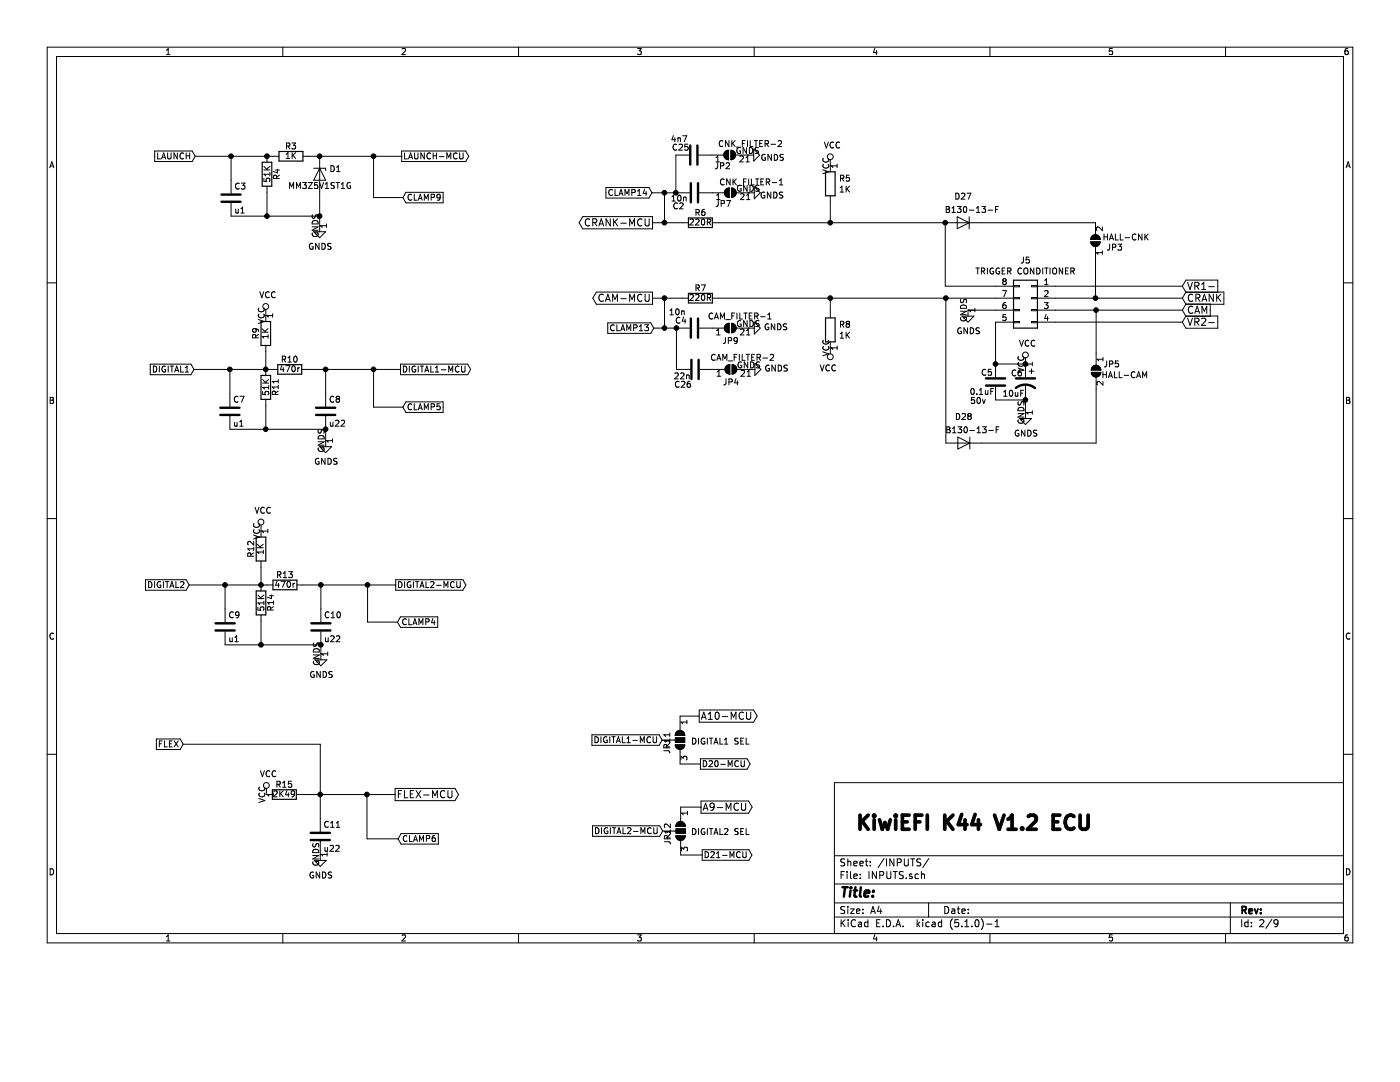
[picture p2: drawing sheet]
EESchema Schematic File Version 4
LIBS:KiwiEFIecuV44K-cache
EELAYER 29 0
EELAYER END
$Descr A4 11693 8268
encoding utf-8
Sheet 2 9
Title ""
Date ""
Rev ""
Comp ""
Comment1 ""
Comment2 ""
Comment3 ""
Comment4 ""
$EndDescr
Text GLabel 1630 1305 0    50   Input ~ 0
LAUNCH
$Comp
L Device:C C?
U 1 1
P 1930 1655
AR Path="/5F475BB7/5F46A7BC" Ref="C?"  Part="1" 
AR Path="/5F407370/5F46A7BC" Ref="C3"  Part="1" 
F 0 "C3" H 1955 1755 50  0000 L CNN
F 1 "u1" H 1955 1555 50  0000 L CNN
F 2 "Capacitor_SMD:C_0805_2012Metric_Pad1.15x1.40mm_HandSolder" H 1968 1505 50  0001 C CNN
F 3 "" H 1930 1655 50  0000 C CNN
	1    1930 1655
	1    0    0    -1  
$EndComp
$Comp
L Device:R R?
U 1 1
P 2430 1305
AR Path="/5F475BB7/5F46A7C8" Ref="R?"  Part="1" 
AR Path="/5F407370/5F46A7C8" Ref="R3"  Part="1" 
F 0 "R3" V 2510 1305 50  0000 C CNN
F 1 "1K" V 2430 1305 50  0000 C CNN
F 2 "Capacitor_SMD:C_0805_2012Metric_Pad1.15x1.40mm_HandSolder" V 2360 1305 50  0001 C CNN
F 3 "" H 2430 1305 50  0001 C CNN
	1    2430 1305
	0    -1   -1   0   
$EndComp
Wire Wire Line
	1630 1305 1930 1305
Wire Wire Line
	1930 1305 1930 1505
Connection ~ 1930 1305
$Comp
L Device:R R?
U 1 1
P 2230 1455
AR Path="/5F475BB7/5F46A941" Ref="R?"  Part="1" 
AR Path="/5F407370/5F46A941" Ref="R4"  Part="1" 
F 0 "R4" V 2310 1455 50  0000 C CNN
F 1 "51K" V 2230 1455 50  0000 C CNN
F 2 "Capacitor_SMD:C_0805_2012Metric_Pad1.15x1.40mm_HandSolder" V 2160 1455 50  0001 C CNN
F 3 "" H 2230 1455 50  0000 C CNN
	1    2230 1455
	1    0    0    -1  
$EndComp
Connection ~ 2230 1305
Wire Wire Line
	1930 1305 2230 1305
Wire Wire Line
	2230 1305 2280 1305
Wire Wire Line
	5650 1610 5645 1610
Wire Wire Line
	2230 1605 2230 1805
$Comp
L Device:R R5
U 1 1
P 6935 1535
F 0 "R5" H 7005 1581 50  0000 L CNN
F 1 "1K" H 7005 1490 50  0000 L CNN
F 2 "Resistor_SMD:R_0805_2012Metric_Pad1.15x1.40mm_HandSolder" V 6865 1535 50  0001 C CNN
F 3 "~" H 6935 1535 50  0001 C CNN
	1    6935 1535
	1    0    0    -1  
$EndComp
$Comp
L power:VCC #PWR014
U 1 1
P 6935 1385
F 0 "#PWR014" H 6935 1235 50  0001 C CNN
F 1 "VCC" H 6952 1558 50  0000 C CNN
F 2 "" H 6935 1385 50  0001 C CNN
F 3 "" H 6935 1385 50  0001 C CNN
	1    6935 1385
	1    0    0    -1  
$EndComp
Wire Wire Line
	5650 2740 5550 2740
Connection ~ 5550 2740
Wire Wire Line
	5550 2490 5550 2740
Wire Wire Line
	5700 2490 5550 2490
Connection ~ 5550 2490
Wire Wire Line
	5550 2490 5450 2490
Text GLabel 5450 2490 0    60   Output ~ 0
CAM-MCU
Text GLabel 5450 1860 0    60   Output ~ 0
CRANK-MCU
Connection ~ 5550 1610
Wire Wire Line
	5550 1610 5550 1860
Wire Wire Line
	5550 1860 5450 1860
Connection ~ 5550 1860
Wire Wire Line
	5700 1860 5550 1860
$Comp
L Device:R R7
U 1 1
P 5850 2490
F 0 "R7" V 5930 2490 50  0000 C CNN
F 1 "220R" V 5850 2490 50  0000 C CNN
F 2 "Capacitor_SMD:C_0805_2012Metric_Pad1.15x1.40mm_HandSolder" V 5780 2490 50  0001 C CNN
F 3 "" H 5850 2490 50  0000 C CNN
	1    5850 2490
	0    1    -1   0   
$EndComp
$Comp
L Device:R R6
U 1 1
P 5850 1860
F 0 "R6" V 5930 1860 50  0000 C CNN
F 1 "220R" V 5850 1860 50  0000 C CNN
F 2 "Capacitor_SMD:C_0805_2012Metric_Pad1.15x1.40mm_HandSolder" V 5780 1860 50  0001 C CNN
F 3 "" H 5850 1860 50  0000 C CNN
	1    5850 1860
	0    1    -1   0   
$EndComp
$Comp
L Device:R R8
U 1 1
P 6935 2755
F 0 "R8" H 7005 2801 50  0000 L CNN
F 1 "1K" H 7005 2710 50  0000 L CNN
F 2 "Resistor_SMD:R_0805_2012Metric_Pad1.15x1.40mm_HandSolder" V 6865 2755 50  0001 C CNN
F 3 "~" H 6935 2755 50  0001 C CNN
	1    6935 2755
	1    0    0    -1  
$EndComp
$Comp
L Device:R R12
U 1 1
P 2180 4585
F 0 "R12" V 2260 4585 50  0000 C CNN
F 1 "1K" V 2180 4585 50  0000 C CNN
F 2 "Resistor_SMD:R_0805_2012Metric_Pad1.15x1.40mm_HandSolder" V 2110 4585 50  0001 C CNN
F 3 "" H 2180 4585 50  0000 C CNN
	1    2180 4585
	-1   0    0    1   
$EndComp
Wire Wire Line
	2180 4885 2180 4735
$Comp
L power:VCC #PWR031
U 1 1
P 2180 4435
F 0 "#PWR031" H 2180 4285 50  0001 C CNN
F 1 "VCC" H 2197 4608 50  0000 C CNN
F 2 "" H 2180 4435 50  0001 C CNN
F 3 "" H 2180 4435 50  0001 C CNN
	1    2180 4435
	1    0    0    -1  
$EndComp
$Comp
L Device:C C?
U 1 1
P 1880 5235
AR Path="/5F475BB7/5F76F6EE" Ref="C?"  Part="1" 
AR Path="/5F407370/5F76F6EE" Ref="C9"  Part="1" 
F 0 "C9" H 1905 5335 50  0000 L CNN
F 1 "u1" H 1905 5135 50  0000 L CNN
F 2 "Capacitor_SMD:C_0805_2012Metric_Pad1.15x1.40mm_HandSolder" H 1918 5085 50  0001 C CNN
F 3 "" H 1880 5235 50  0000 C CNN
	1    1880 5235
	1    0    0    -1  
$EndComp
$Comp
L Device:C C?
U 1 1
P 2680 5235
AR Path="/5F475BB7/5F76F6F4" Ref="C?"  Part="1" 
AR Path="/5F407370/5F76F6F4" Ref="C10"  Part="1" 
F 0 "C10" H 2705 5335 50  0000 L CNN
F 1 "u22" H 2705 5135 50  0000 L CNN
F 2 "Capacitor_SMD:C_0805_2012Metric_Pad1.15x1.40mm_HandSolder" H 2718 5085 50  0001 C CNN
F 3 "" H 2680 5235 50  0000 C CNN
	1    2680 5235
	1    0    0    -1  
$EndComp
$Comp
L Device:R R?
U 1 1
P 2380 4885
AR Path="/5F475BB7/5F76F6FA" Ref="R?"  Part="1" 
AR Path="/5F407370/5F76F6FA" Ref="R13"  Part="1" 
F 0 "R13" V 2460 4885 50  0000 C CNN
F 1 "470r" V 2380 4885 50  0000 C CNN
F 2 "Capacitor_SMD:C_0805_2012Metric_Pad1.15x1.40mm_HandSolder" V 2310 4885 50  0001 C CNN
F 3 "" H 2380 4885 50  0001 C CNN
	1    2380 4885
	0    -1   -1   0   
$EndComp
Wire Wire Line
	1580 4885 1880 4885
Wire Wire Line
	2530 4885 2680 4885
Wire Wire Line
	1880 4885 1880 5085
Connection ~ 1880 4885
$Comp
L Device:R R?
U 1 1
P 2180 5035
AR Path="/5F475BB7/5F76F704" Ref="R?"  Part="1" 
AR Path="/5F407370/5F76F704" Ref="R14"  Part="1" 
F 0 "R14" V 2260 5035 50  0000 C CNN
F 1 "51K" V 2180 5035 50  0000 C CNN
F 2 "Capacitor_SMD:C_0805_2012Metric_Pad1.15x1.40mm_HandSolder" V 2110 5035 50  0001 C CNN
F 3 "" H 2180 5035 50  0000 C CNN
	1    2180 5035
	1    0    0    -1  
$EndComp
Connection ~ 2180 4885
Wire Wire Line
	1880 4885 2180 4885
Wire Wire Line
	2180 4885 2230 4885
Wire Wire Line
	2180 5185 2180 5385
Wire Wire Line
	2680 4885 2680 5085
Connection ~ 2680 4885
$Comp
L Jumper:SolderJumper_2_Open JP7
U 1 1
P 6100 1610
F 0 "JP7" H 5970 1520 50  0000 L CNN
F 1 "CNK_FILTER-1" H 6005 1700 50  0000 L CNN
F 2 "Jumper:SolderJumper-2_P1.3mm_Open_RoundedPad1.0x1.5mm" H 6100 1610 50  0001 C CNN
F 3 "~" H 6100 1610 50  0001 C CNN
	1    6100 1610
	1    0    0    -1  
$EndComp
Text GLabel 9875 2690 2    60   Input ~ 0
VR2-
Text GLabel 9875 2390 2    60   Input ~ 0
VR1-
Text GLabel 9875 2590 2    60   Input ~ 0
CAM
Text GLabel 9875 2490 2    60   Input ~ 0
CRANK
$Comp
L Jumper:SolderJumper_2_Open JP9
U 1 1
P 6100 2740
F 0 "JP9" H 6030 2635 50  0000 L CNN
F 1 "CAM_FILTER-1" H 5910 2840 50  0000 L CNN
F 2 "Jumper:SolderJumper-2_P1.3mm_Open_RoundedPad1.0x1.5mm" H 6100 2740 50  0001 C CNN
F 3 "~" H 6100 2740 50  0001 C CNN
	1    6100 2740
	1    0    0    -1  
$EndComp
Text GLabel 1580 4885 0    50   Input ~ 0
DIGITAL2
$Comp
L power:VCC #PWR023
U 1 1
P 6935 2905
F 0 "#PWR023" H 6935 2755 50  0001 C CNN
F 1 "VCC" H 6952 3078 50  0000 C CNN
F 2 "" H 6935 2905 50  0001 C CNN
F 3 "" H 6935 2905 50  0001 C CNN
	1    6935 2905
	-1   0    0    1   
$EndComp
$Comp
L Connector_Generic:Conn_02x04_Counter_Clockwise J5
U 1 1
P 8615 2490
F 0 "J5" H 8665 2807 50  0000 C CNN
F 1 "TRIGGER CONDITIONER" H 8665 2716 50  0000 C CNN
F 2 "Package_DIP:DIP-8_W7.62mm_LongPads" H 8615 2490 50  0001 C CNN
F 3 "~" H 8615 2490 50  0001 C CNN
	1    8615 2490
	-1   0    0    -1  
$EndComp
Wire Wire Line
	8085 2590 8315 2590
$Comp
L power:VCC #PWR025
U 1 1
P 8565 3040
F 0 "#PWR025" H 8565 2890 50  0001 C CNN
F 1 "VCC" H 8582 3213 50  0000 C CNN
F 2 "" H 8565 3040 50  0001 C CNN
F 3 "" H 8565 3040 50  0001 C CNN
	1    8565 3040
	1    0    0    -1  
$EndComp
Wire Wire Line
	8315 2390 7895 2390
Wire Wire Line
	9875 2590 9155 2590
$Comp
L Device:C C4
U 1 1
P 5800 2740
F 0 "C4" V 5735 2800 50  0000 L CNN
F 1 "10n" V 5665 2810 50  0000 L CNN
F 2 "Capacitor_SMD:C_0805_2012Metric_Pad1.15x1.40mm_HandSolder" H 5838 2590 50  0001 C CNN
F 3 "" H 5800 2740 50  0000 C CNN
	1    5800 2740
	0    -1   1    0   
$EndComp
$Comp
L Device:C C2
U 1 1
P 5800 1610
F 0 "C2" V 5685 1425 50  0000 L CNN
F 1 "10n" V 5750 1410 50  0000 L CNN
F 2 "Capacitor_SMD:C_0805_2012Metric_Pad1.15x1.40mm_HandSolder" H 5838 1460 50  0001 C CNN
F 3 "" H 5800 1610 50  0000 C CNN
	1    5800 1610
	0    1    -1   0   
$EndComp
Wire Wire Line
	6000 1860 6935 1860
Wire Wire Line
	6000 2490 6935 2490
$Comp
L Device:C C?
U 1 1
P 8315 3190
AR Path="/5F25776A/5FFBDCAA" Ref="C?"  Part="1" 
AR Path="/5FFBDCAA" Ref="C?"  Part="1" 
AR Path="/5F4074D8/5FFBDCAA" Ref="C?"  Part="1" 
AR Path="/5F4071D6/5FFBDCAA" Ref="C?"  Part="1" 
AR Path="/5FECF1D7/5FFBDCAA" Ref="C?"  Part="1" 
AR Path="/61828FD0/5FFBDCAA" Ref="C?"  Part="1" 
AR Path="/5F407370/5FFBDCAA" Ref="C5"  Part="1" 
F 0 "C5" H 8335 3270 50  0000 L CNN
F 1 "0.1uF" H 8320 3110 50  0000 L CNN
F 2 "Capacitor_SMD:C_0805_2012Metric" H 8353 3040 50  0001 C CNN
F 3 "~" H 8315 3190 50  0001 C CNN
F 4 "50v" H 8390 3035 50  0000 L CNN "Voltage"
F 5 "311-1140-1-ND" H 2815 340 50  0001 C CNN "Digikey Part Number"
F 6 "Yageo" H 2815 340 50  0001 C CNN "Manufacturer_Name"
F 7 "CC0805KRX7R9BB104" H 2815 340 50  0001 C CNN "Manufacturer_Part_Number"
F 8 "https://www.digikey.com.au/product-detail/en/yageo/CC0805KRX7R9BB104/311-1140-1-ND/303050" H 2815 340 50  0001 C CNN "URL"
	1    8315 3190
	-1   0    0    -1  
$EndComp
$Comp
L Device:CP1 C?
U 1 1
P 8565 3190
AR Path="/5F25776A/5FFBDCB5" Ref="C?"  Part="1" 
AR Path="/5FFBDCB5" Ref="C?"  Part="1" 
AR Path="/5F4074D8/5FFBDCB5" Ref="C?"  Part="1" 
AR Path="/5F4071D6/5FFBDCB5" Ref="C?"  Part="1" 
AR Path="/5FECF1D7/5FFBDCB5" Ref="C?"  Part="1" 
AR Path="/61828FD0/5FFBDCB5" Ref="C?"  Part="1" 
AR Path="/5F407370/5FFBDCB5" Ref="C6"  Part="1" 
F 0 "C6" H 8585 3265 50  0000 L CNN
F 1 "10uF" H 8570 3095 50  0000 L CNN
F 2 "Capacitor_Tantalum_SMD:CP_EIA-7343-31_Kemet-D" H 8565 3190 50  0001 C CNN
F 3 "~" H 8565 3190 50  0001 C CNN
F 4 "35v" H 8565 3190 50  0001 C CNN "Voltage"
F 5 "399-8361-1-ND" H 3515 340 50  0001 C CNN "Digikey Part Number"
F 6 "Kemet" H 3515 340 50  0001 C CNN "Manufacturer_Name"
F 7 "T491D106K050AT" H 3515 340 50  0001 C CNN "Manufacturer_Part_Number"
F 8 "https://www.digikey.com/product-detail/en/kemet/T491D106K050AT/399-8361-1-ND/3472084" H 3515 340 50  0001 C CNN "URL"
	1    8565 3190
	-1   0    0    -1  
$EndComp
Wire Wire Line
	8315 2690 8315 3040
Wire Wire Line
	8315 3040 8565 3040
Connection ~ 8315 3040
Connection ~ 8565 3040
$Comp
L Device:C C?
U 1 1
P 2675 6985
AR Path="/5F475BB7/602107FA" Ref="C?"  Part="1" 
AR Path="/5F407370/602107FA" Ref="C11"  Part="1" 
F 0 "C11" H 2700 7085 50  0000 L CNN
F 1 "u22" H 2700 6885 50  0000 L CNN
F 2 "Capacitor_SMD:C_0805_2012Metric_Pad1.15x1.40mm_HandSolder" H 2713 6835 50  0001 C CNN
F 3 "" H 2675 6985 50  0000 C CNN
	1    2675 6985
	1    0    0    -1  
$EndComp
$Comp
L Device:R R?
U 1 1
P 2375 6635
AR Path="/5F475BB7/60210800" Ref="R?"  Part="1" 
AR Path="/5F407370/60210800" Ref="R15"  Part="1" 
F 0 "R15" V 2455 6635 50  0000 C CNN
F 1 "2K49" V 2375 6635 50  0000 C CNN
F 2 "Capacitor_SMD:C_0805_2012Metric_Pad1.15x1.40mm_HandSolder" V 2305 6635 50  0001 C CNN
F 3 "" H 2375 6635 50  0001 C CNN
	1    2375 6635
	0    -1   -1   0   
$EndComp
Wire Wire Line
	2525 6635 2675 6635
Text GLabel 3300 6635 2    60   Output ~ 0
FLEX-MCU
Wire Wire Line
	2675 6635 2675 6835
Connection ~ 2675 6635
$Comp
L power:VCC #PWR035
U 1 1
P 2225 6635
F 0 "#PWR035" H 2225 6485 50  0001 C CNN
F 1 "VCC" H 2242 6808 50  0000 C CNN
F 2 "" H 2225 6635 50  0001 C CNN
F 3 "" H 2225 6635 50  0001 C CNN
	1    2225 6635
	1    0    0    -1  
$EndComp
Wire Wire Line
	2580 1305 2670 1305
$Comp
L Device:D_Zener D1
U 1 1
P 2670 1455
F 0 "D1" V 2624 1534 50  0000 L CNN
F 1 "MM3Z5V1ST1G" V 2765 1190 50  0000 L CNN
F 2 "Diode_SMD:D_SOD-323_HandSoldering" H 2670 1455 50  0001 C CNN
F 3 "~" H 2670 1455 50  0001 C CNN
	1    2670 1455
	0    1    1    0   
$EndComp
Connection ~ 2670 1305
Wire Wire Line
	2670 1605 2670 1805
Text GLabel 1620 3085 0    50   Input ~ 0
DIGITAL1
Text GLabel 3355 1305 2    50   Output ~ 0
LAUNCH-MCU
Text GLabel 3305 4885 2    50   Output ~ 0
DIGITAL2-MCU
Text GLabel 1530 6215 0    50   Input ~ 0
FLEX
$Comp
L Device:R R9
U 1 1
P 2220 2785
F 0 "R9" V 2300 2785 50  0000 C CNN
F 1 "1K" V 2220 2785 50  0000 C CNN
F 2 "Resistor_SMD:R_0805_2012Metric_Pad1.15x1.40mm_HandSolder" V 2150 2785 50  0001 C CNN
F 3 "" H 2220 2785 50  0000 C CNN
	1    2220 2785
	-1   0    0    1   
$EndComp
Wire Wire Line
	2220 3085 2220 2935
$Comp
L power:VCC #PWR021
U 1 1
P 2220 2635
F 0 "#PWR021" H 2220 2485 50  0001 C CNN
F 1 "VCC" H 2237 2808 50  0000 C CNN
F 2 "" H 2220 2635 50  0001 C CNN
F 3 "" H 2220 2635 50  0001 C CNN
	1    2220 2635
	1    0    0    -1  
$EndComp
$Comp
L Device:C C?
U 1 1
P 1920 3435
AR Path="/5F475BB7/6039C35C" Ref="C?"  Part="1" 
AR Path="/5F407370/6039C35C" Ref="C7"  Part="1" 
F 0 "C7" H 1945 3535 50  0000 L CNN
F 1 "u1" H 1945 3335 50  0000 L CNN
F 2 "Capacitor_SMD:C_0805_2012Metric_Pad1.15x1.40mm_HandSolder" H 1958 3285 50  0001 C CNN
F 3 "" H 1920 3435 50  0000 C CNN
	1    1920 3435
	1    0    0    -1  
$EndComp
$Comp
L Device:C C?
U 1 1
P 2720 3435
AR Path="/5F475BB7/6039C366" Ref="C?"  Part="1" 
AR Path="/5F407370/6039C366" Ref="C8"  Part="1" 
F 0 "C8" H 2745 3535 50  0000 L CNN
F 1 "u22" H 2745 3335 50  0000 L CNN
F 2 "Capacitor_SMD:C_0805_2012Metric_Pad1.15x1.40mm_HandSolder" H 2758 3285 50  0001 C CNN
F 3 "" H 2720 3435 50  0000 C CNN
	1    2720 3435
	1    0    0    -1  
$EndComp
$Comp
L Device:R R?
U 1 1
P 2420 3085
AR Path="/5F475BB7/6039C370" Ref="R?"  Part="1" 
AR Path="/5F407370/6039C370" Ref="R10"  Part="1" 
F 0 "R10" V 2500 3085 50  0000 C CNN
F 1 "470r" V 2420 3085 50  0000 C CNN
F 2 "Capacitor_SMD:C_0805_2012Metric_Pad1.15x1.40mm_HandSolder" V 2350 3085 50  0001 C CNN
F 3 "" H 2420 3085 50  0001 C CNN
	1    2420 3085
	0    -1   -1   0   
$EndComp
Wire Wire Line
	1620 3085 1920 3085
Wire Wire Line
	2570 3085 2720 3085
Wire Wire Line
	1920 3085 1920 3285
Connection ~ 1920 3085
$Comp
L Device:R R?
U 1 1
P 2220 3235
AR Path="/5F475BB7/6039C37E" Ref="R?"  Part="1" 
AR Path="/5F407370/6039C37E" Ref="R11"  Part="1" 
F 0 "R11" V 2300 3235 50  0000 C CNN
F 1 "51K" V 2220 3235 50  0000 C CNN
F 2 "Capacitor_SMD:C_0805_2012Metric_Pad1.15x1.40mm_HandSolder" V 2150 3235 50  0001 C CNN
F 3 "" H 2220 3235 50  0000 C CNN
	1    2220 3235
	1    0    0    -1  
$EndComp
Connection ~ 2220 3085
Wire Wire Line
	1920 3085 2220 3085
Wire Wire Line
	2220 3085 2270 3085
Wire Wire Line
	2220 3385 2220 3585
Wire Wire Line
	2720 3085 2720 3285
Connection ~ 2720 3085
Text GLabel 3345 3085 2    50   Output ~ 0
DIGITAL1-MCU
Text GLabel 3365 1650 2    50   Input ~ 0
CLAMP9
Text GLabel 3365 3400 2    50   Input ~ 0
CLAMP5
Text GLabel 3320 5195 2    50   Input ~ 0
CLAMP4
Text GLabel 3325 7005 2    50   Input ~ 0
CLAMP6
Text GLabel 5460 2740 0    50   Input ~ 0
CLAMP13
Text GLabel 5445 1610 0    50   Input ~ 0
CLAMP14
Wire Wire Line
	2670 1305 3120 1305
Wire Wire Line
	2720 3085 3120 3085
Wire Wire Line
	2680 4885 3070 4885
Wire Wire Line
	3365 1650 3120 1650
Wire Wire Line
	3120 1650 3120 1305
Connection ~ 3120 1305
Wire Wire Line
	3120 1305 3355 1305
Wire Wire Line
	3365 3400 3120 3400
Wire Wire Line
	3120 3400 3120 3085
Connection ~ 3120 3085
Wire Wire Line
	3120 3085 3345 3085
Wire Wire Line
	3320 5195 3070 5195
Wire Wire Line
	3070 5195 3070 4885
Connection ~ 3070 4885
Wire Wire Line
	3070 4885 3305 4885
Wire Wire Line
	2675 6635 3065 6635
Wire Wire Line
	3325 7005 3065 7005
Wire Wire Line
	3065 7005 3065 6635
Connection ~ 3065 6635
Wire Wire Line
	3065 6635 3300 6635
Wire Wire Line
	5460 2740 5550 2740
Wire Wire Line
	5445 1610 5550 1610
Wire Wire Line
	1530 6215 2675 6215
Wire Wire Line
	2675 6215 2675 6635
Text GLabel 5855 6740 2    60   Output ~ 0
A9-MCU
Text GLabel 5840 5980 2    60   Output ~ 0
A10-MCU
Text GLabel 5865 7140 2    50   Output ~ 0
D21-MCU
Text GLabel 5850 6380 2    50   Output ~ 0
D20-MCU
Text GLabel 5535 6940 0    50   Input ~ 0
DIGITAL2-MCU
Text GLabel 5530 6180 0    50   Input ~ 0
DIGITAL1-MCU
$Comp
L Jumper:SolderJumper_3_Open JP11
U 1 1
P 5680 6180
F 0 "JP11" H 5610 6075 50  0000 L CNN
F 1 "DIGITAL1 SEL" V 5690 6270 50  0000 L CNN
F 2 "Jumper:SolderJumper-3_P1.3mm_Open_RoundedPad1.0x1.5mm_NumberLabels" H 5680 6180 50  0001 C CNN
F 3 "~" H 5680 6180 50  0001 C CNN
	1    5680 6180
	0    1    1    0   
$EndComp
$Comp
L Jumper:SolderJumper_3_Open JP12
U 1 1
P 5685 6940
F 0 "JP12" H 5615 6835 50  0000 L CNN
F 1 "DIGITAL2 SEL" V 5690 7025 50  0000 L CNN
F 2 "Jumper:SolderJumper-3_P1.3mm_Open_RoundedPad1.0x1.5mm_NumberLabels" H 5685 6940 50  0001 C CNN
F 3 "~" H 5685 6940 50  0001 C CNN
	1    5685 6940
	0    1    1    0   
$EndComp
Wire Wire Line
	5680 5980 5840 5980
Wire Wire Line
	5680 6380 5850 6380
Wire Wire Line
	5685 6740 5855 6740
Wire Wire Line
	5685 7140 5865 7140
Connection ~ 6935 2490
Wire Wire Line
	6935 2490 6935 2605
Wire Wire Line
	6935 2490 7900 2490
Wire Wire Line
	6935 1860 7895 1860
Connection ~ 6935 1860
Wire Wire Line
	7895 1860 7895 2390
Wire Wire Line
	6935 1685 6935 1860
$Comp
L power:GNDS #PWR?
U 1 1
P 2670 1885
AR Path="/5FECF1D7/60068024" Ref="#PWR?"  Part="1" 
AR Path="/61828FD0/60068024" Ref="#PWR?"  Part="1" 
AR Path="/5F407370/60068024" Ref="#PWR08"  Part="1" 
F 0 "#PWR08" H 2670 1635 50  0001 C CNN
F 1 "GNDS" H 2675 1712 50  0000 C CNN
F 2 "" H 2670 1885 50  0001 C CNN
F 3 "" H 2670 1885 50  0001 C CNN
	1    2670 1885
	1    0    0    -1  
$EndComp
Wire Wire Line
	1930 1805 2230 1805
Wire Wire Line
	2230 1805 2670 1805
Connection ~ 2230 1805
Wire Wire Line
	2670 1805 2670 1885
Connection ~ 2670 1805
Wire Wire Line
	1920 3585 2220 3585
Wire Wire Line
	2220 3585 2720 3585
Connection ~ 2220 3585
Wire Wire Line
	2720 3585 2720 3680
Connection ~ 2720 3585
$Comp
L power:GNDS #PWR?
U 1 1
P 2720 3680
AR Path="/5FECF1D7/60077917" Ref="#PWR?"  Part="1" 
AR Path="/61828FD0/60077917" Ref="#PWR?"  Part="1" 
AR Path="/5F407370/60077917" Ref="#PWR017"  Part="1" 
F 0 "#PWR017" H 2720 3430 50  0001 C CNN
F 1 "GNDS" H 2725 3507 50  0000 C CNN
F 2 "" H 2720 3680 50  0001 C CNN
F 3 "" H 2720 3680 50  0001 C CNN
	1    2720 3680
	1    0    0    -1  
$EndComp
$Comp
L power:GNDS #PWR?
U 1 1
P 2680 5460
AR Path="/5FECF1D7/60077FC4" Ref="#PWR?"  Part="1" 
AR Path="/61828FD0/60077FC4" Ref="#PWR?"  Part="1" 
AR Path="/5F407370/60077FC4" Ref="#PWR018"  Part="1" 
F 0 "#PWR018" H 2680 5210 50  0001 C CNN
F 1 "GNDS" H 2685 5287 50  0000 C CNN
F 2 "" H 2680 5460 50  0001 C CNN
F 3 "" H 2680 5460 50  0001 C CNN
	1    2680 5460
	1    0    0    -1  
$EndComp
Wire Wire Line
	1880 5385 2180 5385
Wire Wire Line
	2180 5385 2680 5385
Connection ~ 2180 5385
Wire Wire Line
	2680 5385 2680 5460
Connection ~ 2680 5385
$Comp
L power:GNDS #PWR?
U 1 1
P 2675 7135
AR Path="/5FECF1D7/6007FB0E" Ref="#PWR?"  Part="1" 
AR Path="/61828FD0/6007FB0E" Ref="#PWR?"  Part="1" 
AR Path="/5F407370/6007FB0E" Ref="#PWR019"  Part="1" 
F 0 "#PWR019" H 2675 6885 50  0001 C CNN
F 1 "GNDS" H 2680 6962 50  0000 C CNN
F 2 "" H 2675 7135 50  0001 C CNN
F 3 "" H 2675 7135 50  0001 C CNN
	1    2675 7135
	1    0    0    -1  
$EndComp
$Comp
L power:GNDS #PWR?
U 1 1
P 8565 3445
AR Path="/5FECF1D7/600801F4" Ref="#PWR?"  Part="1" 
AR Path="/61828FD0/600801F4" Ref="#PWR?"  Part="1" 
AR Path="/5F407370/600801F4" Ref="#PWR016"  Part="1" 
F 0 "#PWR016" H 8565 3195 50  0001 C CNN
F 1 "GNDS" H 8570 3272 50  0000 C CNN
F 2 "" H 8565 3445 50  0001 C CNN
F 3 "" H 8565 3445 50  0001 C CNN
	1    8565 3445
	1    0    0    -1  
$EndComp
Wire Wire Line
	8315 3340 8565 3340
Wire Wire Line
	8565 3340 8565 3445
Connection ~ 8565 3340
$Comp
L power:GNDS #PWR?
U 1 1
P 8085 2590
AR Path="/5FECF1D7/60083BF7" Ref="#PWR?"  Part="1" 
AR Path="/61828FD0/60083BF7" Ref="#PWR?"  Part="1" 
AR Path="/5F407370/60083BF7" Ref="#PWR011"  Part="1" 
F 0 "#PWR011" H 8085 2340 50  0001 C CNN
F 1 "GNDS" H 8090 2417 50  0000 C CNN
F 2 "" H 8085 2590 50  0001 C CNN
F 3 "" H 8085 2590 50  0001 C CNN
	1    8085 2590
	1    0    0    -1  
$EndComp
$Comp
L power:GNDS #PWR?
U 1 1
P 6250 2740
AR Path="/5FECF1D7/600841D0" Ref="#PWR?"  Part="1" 
AR Path="/61828FD0/600841D0" Ref="#PWR?"  Part="1" 
AR Path="/5F407370/600841D0" Ref="#PWR013"  Part="1" 
F 0 "#PWR013" H 6250 2490 50  0001 C CNN
F 1 "GNDS" V 6255 2612 50  0000 R CNN
F 2 "" H 6250 2740 50  0001 C CNN
F 3 "" H 6250 2740 50  0001 C CNN
	1    6250 2740
	0    -1   -1   0   
$EndComp
$Comp
L power:GNDS #PWR?
U 1 1
P 6250 1610
AR Path="/5FECF1D7/60084BF4" Ref="#PWR?"  Part="1" 
AR Path="/61828FD0/60084BF4" Ref="#PWR?"  Part="1" 
AR Path="/5F407370/60084BF4" Ref="#PWR07"  Part="1" 
F 0 "#PWR07" H 6250 1360 50  0001 C CNN
F 1 "GNDS" V 6225 1515 50  0000 R CNN
F 2 "" H 6250 1610 50  0001 C CNN
F 3 "" H 6250 1610 50  0001 C CNN
	1    6250 1610
	0    -1   -1   0   
$EndComp
$Comp
L Device:C C25
U 1 1
P 5795 1295
F 0 "C25" V 5855 1110 50  0000 L CNN
F 1 "4n7" V 5925 1100 50  0000 L CNN
F 2 "Capacitor_SMD:C_0805_2012Metric_Pad1.15x1.40mm_HandSolder" H 5833 1145 50  0001 C CNN
F 3 "" H 5795 1295 50  0000 C CNN
	1    5795 1295
	0    1    -1   0   
$EndComp
$Comp
L Device:C C26
U 1 1
P 5805 3085
F 0 "C26" V 5675 2910 50  0000 L CNN
F 1 "22n" V 5745 2905 50  0000 L CNN
F 2 "Capacitor_SMD:C_0805_2012Metric_Pad1.15x1.40mm_HandSolder" H 5843 2935 50  0001 C CNN
F 3 "" H 5805 3085 50  0000 C CNN
	1    5805 3085
	0    1    -1   0   
$EndComp
$Comp
L Jumper:SolderJumper_2_Open JP2
U 1 1
P 6095 1295
F 0 "JP2" H 5965 1205 50  0000 L CNN
F 1 "CNK_FILTER-2" H 5995 1390 50  0000 L CNN
F 2 "Jumper:SolderJumper-2_P1.3mm_Open_RoundedPad1.0x1.5mm" H 6095 1295 50  0001 C CNN
F 3 "~" H 6095 1295 50  0001 C CNN
	1    6095 1295
	1    0    0    -1  
$EndComp
$Comp
L Jumper:SolderJumper_2_Open JP4
U 1 1
P 6105 3085
F 0 "JP4" H 6035 2980 50  0000 L CNN
F 1 "CAM_FILTER-2" H 5930 3185 50  0000 L CNN
F 2 "Jumper:SolderJumper-2_P1.3mm_Open_RoundedPad1.0x1.5mm" H 6105 3085 50  0001 C CNN
F 3 "~" H 6105 3085 50  0001 C CNN
	1    6105 3085
	1    0    0    -1  
$EndComp
$Comp
L power:GNDS #PWR?
U 1 1
P 6255 3085
AR Path="/5FECF1D7/605745C9" Ref="#PWR?"  Part="1" 
AR Path="/61828FD0/605745C9" Ref="#PWR?"  Part="1" 
AR Path="/5F407370/605745C9" Ref="#PWR0113"  Part="1" 
F 0 "#PWR0113" H 6255 2835 50  0001 C CNN
F 1 "GNDS" V 6260 2957 50  0000 R CNN
F 2 "" H 6255 3085 50  0001 C CNN
F 3 "" H 6255 3085 50  0001 C CNN
	1    6255 3085
	0    -1   -1   0   
$EndComp
$Comp
L power:GNDS #PWR?
U 1 1
P 6245 1295
AR Path="/5FECF1D7/60574DE7" Ref="#PWR?"  Part="1" 
AR Path="/61828FD0/60574DE7" Ref="#PWR?"  Part="1" 
AR Path="/5F407370/60574DE7" Ref="#PWR0112"  Part="1" 
F 0 "#PWR0112" H 6245 1045 50  0001 C CNN
F 1 "GNDS" V 6220 1190 50  0000 R CNN
F 2 "" H 6245 1295 50  0001 C CNN
F 3 "" H 6245 1295 50  0001 C CNN
	1    6245 1295
	0    -1   -1   0   
$EndComp
Wire Wire Line
	5650 2740 5650 3085
Wire Wire Line
	5650 3085 5655 3085
Connection ~ 5650 2740
Wire Wire Line
	5645 1295 5645 1610
Connection ~ 5645 1610
Wire Wire Line
	5645 1610 5550 1610
$Comp
L Jumper:SolderJumper_2_Open JP3
U 1 1
P 9150 2010
F 0 "JP3" V 9090 2170 50  0000 C CNN
F 1 "HALL-CNK" V 9175 2265 50  0000 C CNN
F 2 "Jumper:SolderJumper-2_P1.3mm_Open_RoundedPad1.0x1.5mm" H 9150 2010 50  0001 C CNN
F 3 "~" H 9150 2010 50  0001 C CNN
	1    9150 2010
	0    1    -1   0   
$EndComp
$Comp
L Jumper:SolderJumper_2_Open JP5
U 1 1
P 9155 3100
F 0 "JP5" V 9095 2970 50  0000 C CNN
F 1 "HALL-CAM" V 9185 2860 50  0000 C CNN
F 2 "Jumper:SolderJumper-2_P1.3mm_Open_RoundedPad1.0x1.5mm" H 9155 3100 50  0001 C CNN
F 3 "~" H 9155 3100 50  0001 C CNN
	1    9155 3100
	0    -1   1    0   
$EndComp
Wire Wire Line
	9155 2950 9155 2590
Connection ~ 9155 2590
Wire Wire Line
	9155 2590 8815 2590
Wire Wire Line
	9155 3250 9155 3700
Wire Wire Line
	7900 3700 7900 2490
Connection ~ 7900 2490
Wire Wire Line
	7900 2490 8315 2490
Wire Wire Line
	8195 1860 9150 1860
Wire Wire Line
	8815 2490 9150 2490
Wire Wire Line
	9150 2160 9150 2490
Connection ~ 9150 2490
Wire Wire Line
	9150 2490 9875 2490
Wire Wire Line
	8200 3700 9155 3700
$Comp
L Device:D D28
U 1 1
P 8050 3700
F 0 "D28" H 8050 3484 50  0000 C CNN
F 1 "B130-13-F" H 7975 3595 50  0000 C CNN
F 2 "Diode_SMD:D_SMA_Handsoldering" H 8050 3700 50  0001 C CNN
F 3 "~" H 8050 3700 50  0001 C CNN
	1    8050 3700
	-1   0    0    1   
$EndComp
$Comp
L Device:D D27
U 1 1
P 8045 1860
F 0 "D27" H 8045 1644 50  0000 C CNN
F 1 "B130-13-F" H 7970 1755 50  0000 C CNN
F 2 "Diode_SMD:D_SMA_Handsoldering" H 8045 1860 50  0001 C CNN
F 3 "~" H 8045 1860 50  0001 C CNN
	1    8045 1860
	-1   0    0    1   
$EndComp
Connection ~ 7895 1860
Wire Wire Line
	8815 2390 9875 2390
Wire Wire Line
	8815 2690 9875 2690
Text Notes 7140 6950 0    118  ~ 24
KiwiEFI K44 V1.2 ECU
$EndSCHEMATC
